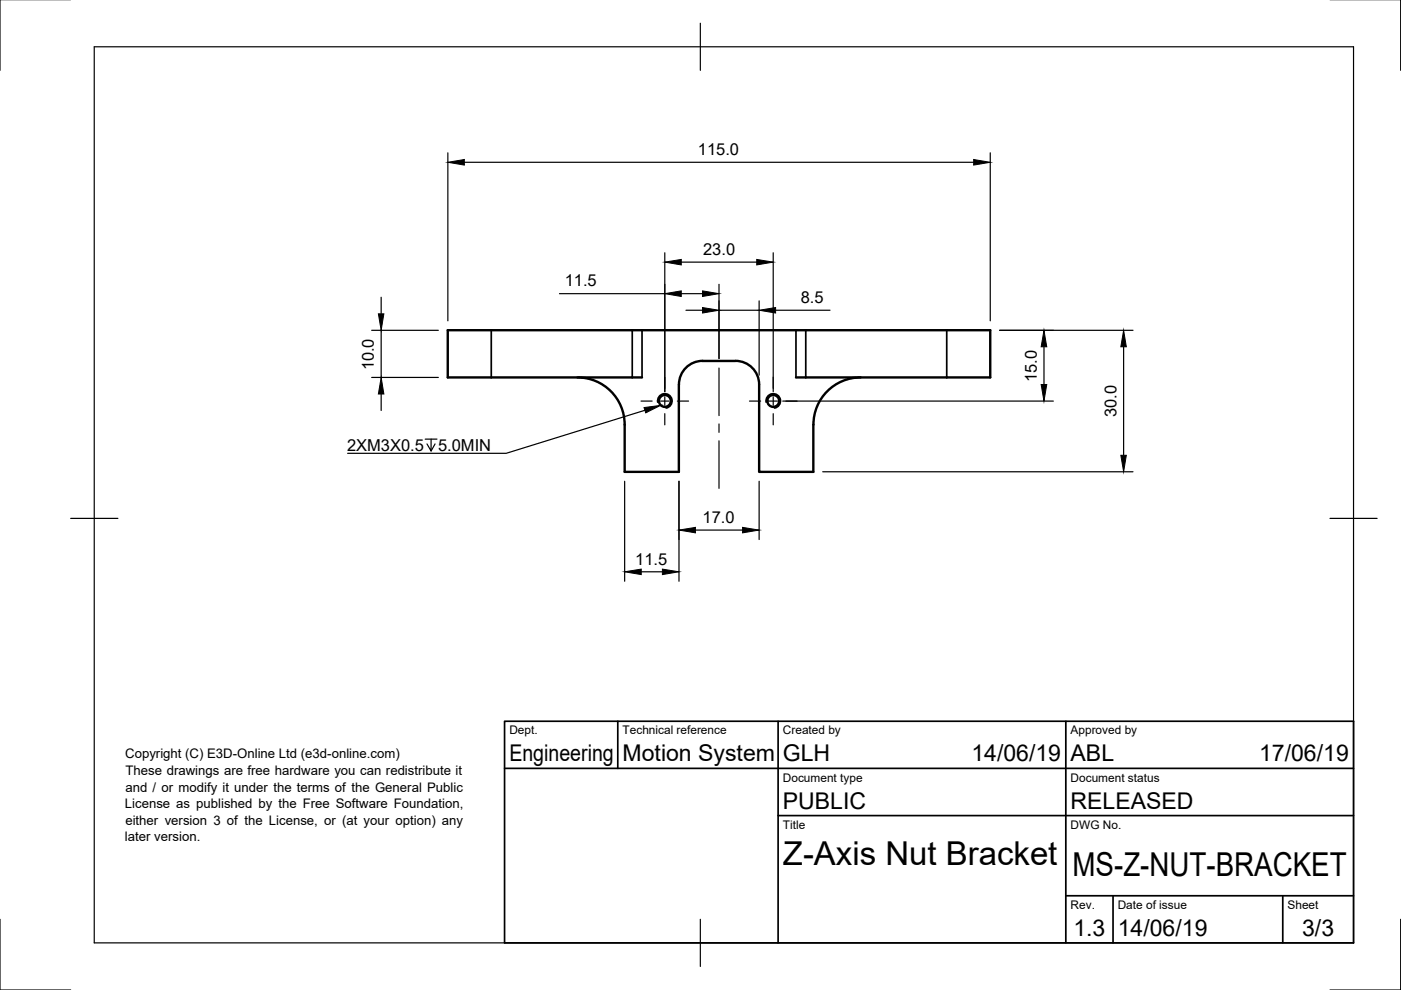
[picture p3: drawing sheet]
<svg xmlns="http://www.w3.org/2000/svg" width="297mm" height="210mm" viewBox="0 0 297 210" stroke-linecap="round" stroke-linejoin="round" font-family="sans-serif">
<!-- layer: Visible Narrow -->
<path d="M104.2 70v10M134 70v10M136.1 70v10M168.8 70v10M170.8 70v10M200.7 70v10M162.4 85.3a1.53 1.53 0 0 1 1.3-1.8 1.53 1.53 0 0 1 1.8 1.2 1.53 1.53 0 0 1-1.3 1.8" fill="none" stroke="#000" stroke-width=".36"/>
<!-- layer: Visible -->
<g fill="none" stroke="#000" stroke-width=".51">
<path d="M148.9 76.5h7M149 76.5a5 5 0 0 0-5 5M155.9 76.5a5 5 0 0 1 5.1 5v18.5h11.4v-10M94.9 80v-10h115.1v10h-41.2M104.2 80h29.8M182.5 80a10 10 0 0 0-10 10"/>
<circle cx="163.9" cy="85" r="1.26"/>
</g>
<!-- layer: Border -->
<path d="M0 -.1v15M297 -.1v15M20 9.9h267v190h-267zM148.5 4.9v10M15 109.9h10M282 109.9h10M0 194.9v15h15M148.5 194.9v10M297 194.9v15h-15" fill="none" stroke="#000" stroke-width=".25"/>
<!-- layer: TitleBlock -->
<path d="M107 152.9h180v47h-180zM131 152.9v10M165 152.9v47M226 152.9v47M107 162.9h180M165 172.9h122M226 189.9h61M236 189.9v10M272 189.9v10" fill="none" stroke="#000" stroke-width=".36"/>
<!-- layer: Dimensions -->
<g fill="none" stroke="#000" stroke-width=".25">
<path d="M95 32.4v35.6M98.4 34.4h108M210 32.4v35.6M140.9 53.6v29.4M144.4 55.6h16M163.9 53.6v29.4M78.8 70h14.1M80.8 63v3.5M80.8 70v10M118.6 62.3h22.3M144.4 62.3h4.5M145.4 65.8h3.5"/>
<path d="M152.4 60.3v15.7M152.4 65.8h8.6M161 63.8v15.7M164.4 65.8h11.6M211.9 70h28.3M221.3 73.5v8M238.2 73.5v23M165.9 85h57.4M132.4 102v21.2M144 102v21.2M147.4 112.4h10M161 102v12.4"/>
<path d="M174.4 100h65.8M136 121.2h4.4"/>
</g>
<g fill="#000" stroke="#000" stroke-width=".21">
<path d="M95 34.4l3.4-.6v1.2zM206.4 33.8l3.6 .6-3.6 .6zM140.9 55.6l3.5-.6v1.2zM160.4 55l3.5 .6-3.5 .6zM80.2 66.5h1.2l-.6 3.5zM140.9 62.3l3.5-.6v1.2zM148.9 61.7l3.5 .6-3.5 .6zM148.9 65.2l3.5 .6-3.5 .6zM161 65.8l3.4-.6v1.2zM221.3 70l.6 3.5h-1.2zM238.2 70l.6 3.5h-1.2zM220.7 81.5h1.2l-.6 3.5z"/>
<path d="M237.6 96.5h1.2l-.6 3.5zM144 112.4l3.4-.6v1.2zM157.4 111.8l3.6 .6-3.6 .6zM132.4 121.2l3.6-.5v1.1zM140.4 120.7l3.6 .5-3.6 .6z"/>
</g>
<!-- layer: Center Lines -->
<path d="M152.4 78v10.1M163.9 80v2.4M152.4 89.9v1.8M152.4 93.5v10M158.9 85h2.4M163 85h1.8M163.9 84.1v1.8M163.9 87.7v2.4M166.6 85h2.4" fill="none" stroke="#000" stroke-width=".25"/>
<!-- layer: Annotations -->
<path d="M136.7 87l-29.4 9.1h-33.6" fill="none" stroke="#000" stroke-width=".25"/>
<text font-size="15.4" x="72.3" y="97.4">x5.0MIN</text>
<g font-size="7">
<text x="166" y="183.4">Z-Axis Nut Bracket</text>
<text x="227.4" y="185.8">MS-Z-NUT-BRACKET</text>
</g>
<g font-size="4.9">
<text x="108" y="161.4">Engineering</text>
<text x="132" y="161.4">Motion System</text>
<text x="166" y="161.4">GLH</text>
<text x="206" y="161.4">14/06/19</text>
<text x="227" y="161.4">ABL</text>
<text x="267" y="161.4">17/06/19</text>
<text x="166" y="171.4">PUBLIC</text>
<text x="227" y="171.4">RELEASED</text>
<text x="227.6" y="198.5">1.3</text>
<text x="237" y="198.4">14/06/19</text>
<text x="276.1" y="198.6">3/3</text>
</g>
<g font-size="3.5">
<text x="148" y="32.9">115.0</text>
<text x="149.1" y="54">23.0</text>
<text x="119.7" y="60.7">11.5</text>
<text x="169.8" y="64.2">8.5</text>
<text x="79.3" y="78.5" transform="rotate(-90 79.3 78.5)">10.0</text>
<text x="219.8" y="81" transform="rotate(-90 219.8 81)">15.0</text>
<text x="236.7" y="88.4" transform="rotate(-90 236.7 88.4)">30.0</text>
<text x="73.6" y="95.6">2XM3X0.5</text>
<text x="92.9" y="95.6">5.0MIN</text>
<text x="148.9" y="110.8">17.0</text>
<text x="134.7" y="119.7">11.5</text>
</g>
<g font-size="2.8">
<text x="26.5" y="160.8">Copyright (C) E3D-Online Ltd (e3d-online.com)</text>
<text x="26.6" y="167.8">and / or modify it under the terms of the General Public</text>
<text x="26.6" y="164.3">These drawings are free hardware you can redistribute it</text>
<text x="26.5" y="171.4">License as published by the Free Software Foundation,</text>
<text x="26.5" y="178.4">later version.</text>
<text x="26.6" y="174.9">either version 3 of the License, or (at your option) any</text>
</g>
<g font-size="2.5">
<text x="108" y="155.7">Dept.</text>
<text x="132" y="155.7">Technical reference</text>
<text x="166" y="155.7">Created by</text>
<text x="227" y="155.7">Approved by</text>
<text x="166" y="165.7">Document type</text>
<text x="227" y="165.7">Document status</text>
<text x="166" y="175.7">Title</text>
<text x="227" y="175.7">DWG No.</text>
<text x="227" y="192.7">Rev.</text>
<text x="237" y="192.7">Date of issue</text>
<text x="273" y="192.7">Sheet</text>
</g>
</svg>
